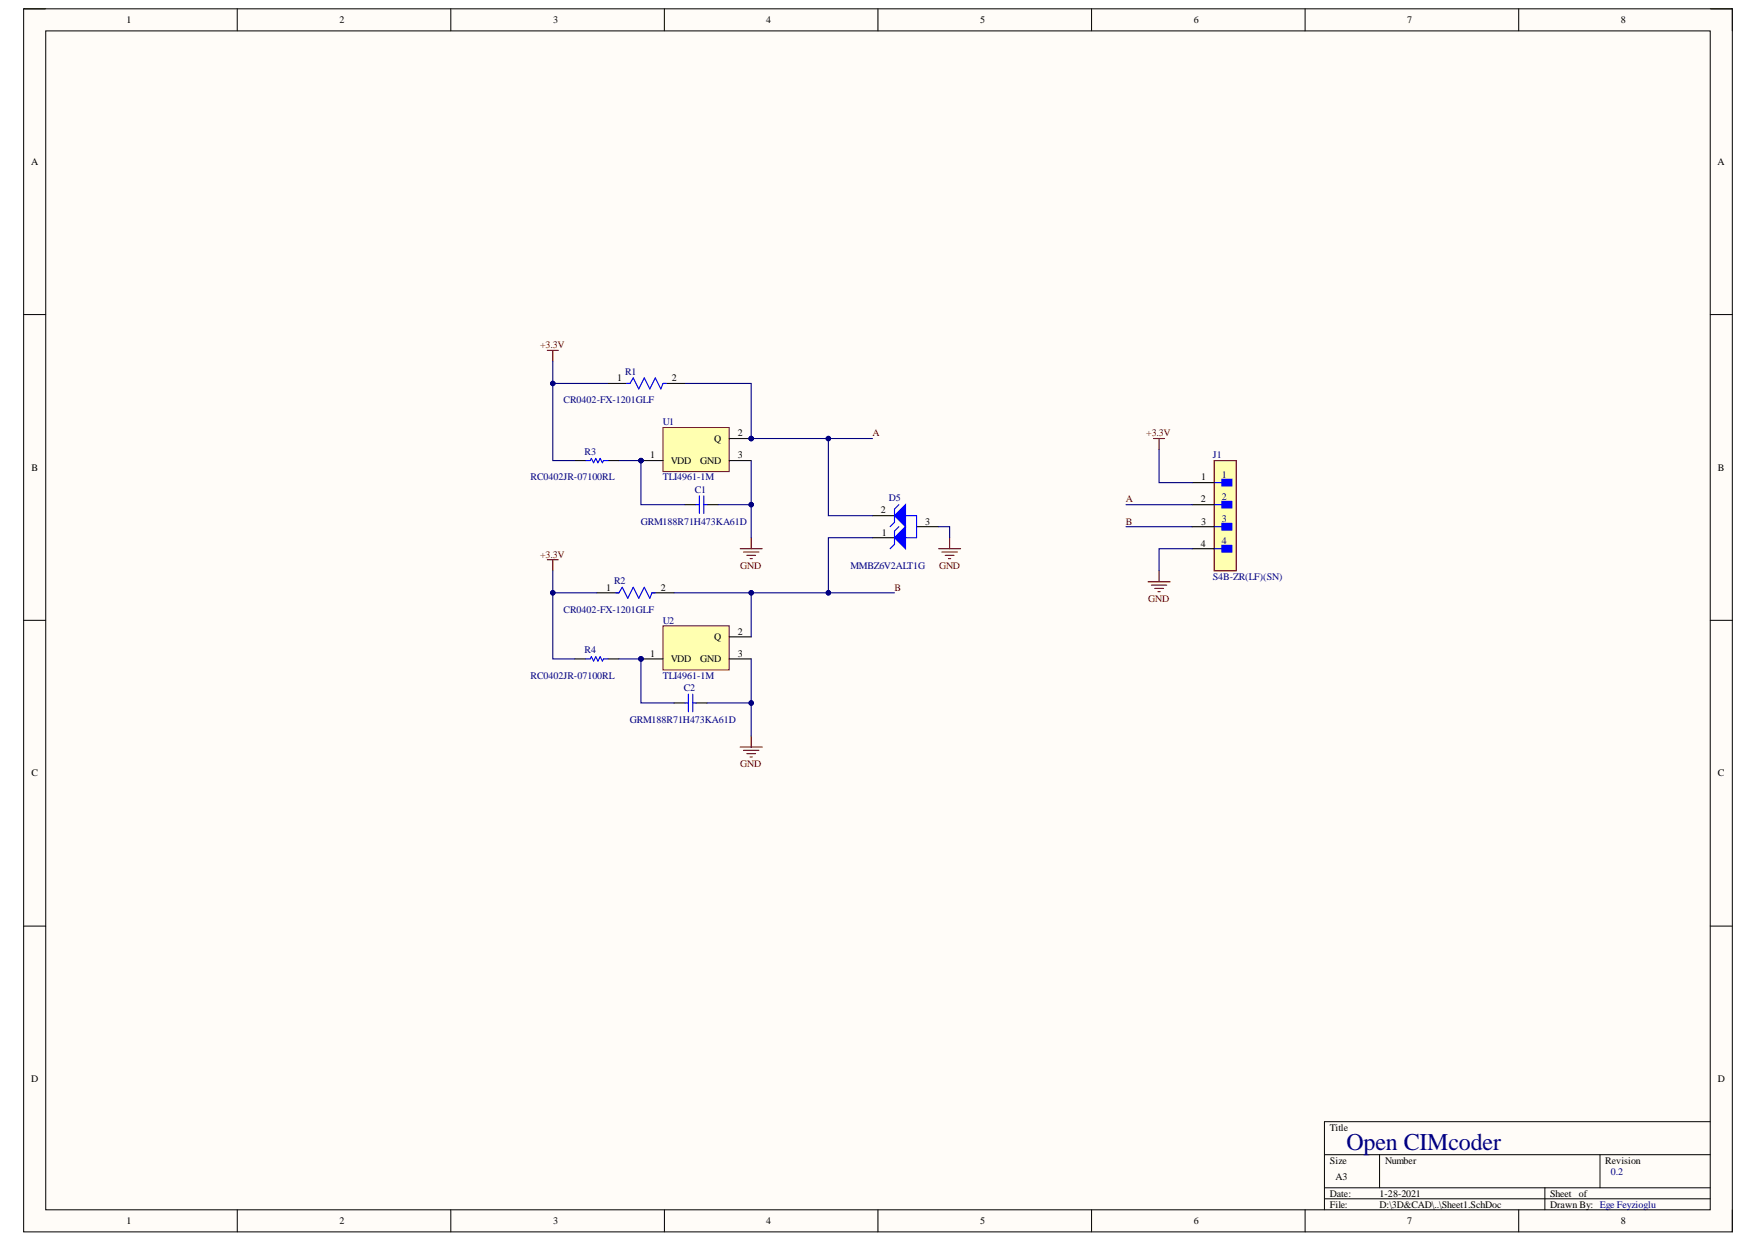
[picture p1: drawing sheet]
<svg xmlns="http://www.w3.org/2000/svg" width="297mm" height="210mm" viewBox="0 0 297 210" stroke-linecap="round" stroke-linejoin="round" font-family="sans-serif">
<path d="M4 1.5h288.7v206.5h-288.7z" fill-rule="evenodd" fill="#fffcf8"/>
<path d="M4 1.5h288.7v206.5h-288.7z" fill="none" stroke="#000" stroke-width=".17"/>
<path d="M7.7 5.2h281.3v199.1h-281.3z" fill-rule="evenodd" fill="#fffcf8"/>
<g fill="none" stroke="#000" stroke-width=".17">
<path d="M4 1.5h3.7M7.7 5.2h281.3v199.1h-281.3zM40.1 1.5v3.7M76.2 1.5v3.7M112.3 1.5v3.7M148.3 1.5v3.7M184.4 1.5v3.7M220.5 1.5v3.7M256.6 1.5v3.7M289 1.5h3.7v3.7M4 53.1h3.7M289 53.1h3.7"/>
<path d="M4 104.8h3.7M289 104.8h3.7M4 156.4h3.7M289 156.4h3.7M223.8 195h65.2M233.1 195v5.6M270.3 195v5.6M289 189.4h-65.2v14.9M40.1 204.3v3.7M76.2 204.3v3.7M112.3 204.3v3.7M148.3 204.3v3.7"/>
<path d="M184.4 204.3v3.7M220.5 204.3v3.7M223.8 200.6h65.2M223.8 202.4h65.2M256.6 204.3v3.7M261 200.6v3.7M292.7 204.3v3.7"/>
</g>
<circle cx="108.3" cy="77.8" r=".37" fill="#000080"/>
<circle cx="108.3" cy="77.8" r=".37" fill="none" stroke="#000080" stroke-width=".17"/>
<circle cx="126.9" cy="74.1" r=".37" fill="#000080"/>
<circle cx="126.9" cy="74.1" r=".37" fill="none" stroke="#000080" stroke-width=".17"/>
<path d="M112 72.2h11.2v7.4h-11.2z" fill-rule="evenodd" fill="#ffffb0"/>
<path d="M112 72.2h11.2v7.4h-11.2z" fill="none" stroke="#800000" stroke-width=".17"/>
<path d="M108.3 77.8h3.7" fill="none" stroke="#000" stroke-width=".19"/>
<circle cx="108.3" cy="77.8" r=".37" fill="#000080"/>
<circle cx="108.3" cy="77.8" r=".37" fill="none" stroke="#000080" stroke-width=".17"/>
<path d="M123.2 74.1h3.7" fill="none" stroke="#000" stroke-width=".19"/>
<circle cx="126.9" cy="74.1" r=".37" fill="#000080"/>
<circle cx="126.9" cy="74.1" r=".37" fill="none" stroke="#000080" stroke-width=".17"/>
<path d="M123.2 77.8h3.7" fill="none" stroke="#000" stroke-width=".19"/>
<circle cx="108.3" cy="111.3" r=".37" fill="#000080"/>
<circle cx="108.3" cy="111.3" r=".37" fill="none" stroke="#000080" stroke-width=".17"/>
<path d="M112 105.7h11.2v7.4h-11.2z" fill-rule="evenodd" fill="#ffffb0"/>
<path d="M112 105.7h11.2v7.4h-11.2z" fill="none" stroke="#800000" stroke-width=".17"/>
<path d="M108.3 111.3h3.7" fill="none" stroke="#000" stroke-width=".19"/>
<circle cx="108.3" cy="111.3" r=".37" fill="#000080"/>
<circle cx="108.3" cy="111.3" r=".37" fill="none" stroke="#000080" stroke-width=".17"/>
<g fill="none" stroke="#000" stroke-width=".19">
<path d="M97.1 77.8h1.9M102.7 77.8h1.9M102.7 64.8h3.7M112 64.8h3.8M147.4 90.8h3.7M147.4 87.1h3.7M154.9 88.9h3.7M97.1 111.3h1.9M100.8 100.1h3.8M102.7 111.3h1.9M110.2 100.1h3.7M123.2 107.5h3.7"/>
<path d="M123.2 111.3h3.7"/>
</g>
<path d="M99 77.8h.7l.2-.4 .4 .8 .4-.8 .3 .8 .4-.8 .4 .8 .2-.4h.7M105.9 64.8h.5l.6-1 .9 1.9 1-1.9 .9 1.9 .9-1.9 1 1.9 .3-.9h.6M153 87.1h1.9v3.7h-1.9M99 111.3h.7l.2-.4 .4 .7 .4-.7 .3 .7 .4-.7 .4 .7 .2-.3h.7M104 100.1h.6l.5-.9 1 1.8 .9-1.8 .9 1.8 1-1.8 .9 1.8 .4-.9h.5" fill="none" stroke="#00f" stroke-width=".19"/>
<path d="M153 88.9v3.8l-1.9-1.9z" fill="#00f"/>
<path d="M151.9 88.9l-.8 .8v2.2l-.7 .8M153 88.9v3.8l-1.9-1.9z" fill="none" stroke="#00f" stroke-width=".19"/>
<path d="M151.1 87.1l1.9-1.9v3.7z" fill="#00f"/>
<path d="M151.1 87.1l1.9-1.9v3.7zM151.9 85.2l-.8 .8v2.2l-.7 .7" fill="none" stroke="#00f" stroke-width=".19"/>
<path d="M205.2 77.8h3.7v18.6h-3.7z" fill-rule="evenodd" fill="#ffffb0"/>
<path d="M205.2 77.8h3.7v18.6h-3.7z" fill="none" stroke="#800000" stroke-width=".19"/>
<path d="M206.5 80.9h1.6v1.2h-1.6z" fill-rule="evenodd" fill="#00f"/>
<path d="M205.2 81.5h1.3M206.5 80.9h1.6v1.2h-1.6z" fill="none" stroke="#00f" stroke-width=".19"/>
<path d="M206.5 84.7h1.6v1.1h-1.6z" fill-rule="evenodd" fill="#00f"/>
<path d="M205.2 85.2h1.3M206.5 84.7h1.6v1.1h-1.6z" fill="none" stroke="#00f" stroke-width=".19"/>
<path d="M206.5 88.4h1.6v1.1h-1.6z" fill-rule="evenodd" fill="#00f"/>
<path d="M205.2 88.9h1.3M206.5 88.4h1.6v1.1h-1.6z" fill="none" stroke="#00f" stroke-width=".19"/>
<path d="M206.5 92.1h1.6v1.1h-1.6z" fill-rule="evenodd" fill="#00f"/>
<path d="M117.6 85.2h.6M118.2 83.7v3M118.9 83.7v3M118.9 85.2h.6M205.2 92.7h1.3M206.5 92.1h1.6v1.1h-1.6zM115.8 118.7h.5M116.3 117.2v3M117.1 117.2v3M117.1 118.7h.5" fill="none" stroke="#00f" stroke-width=".19"/>
<path d="M115.8 85.2h1.8M119.5 85.2h1.8M201.4 81.5h3.8M201.4 85.2h3.8M201.4 88.9h3.8M201.4 92.7h3.8M113.9 118.7h1.9M117.6 118.7h1.9" fill="none" stroke="#000" stroke-width=".19"/>
<g fill="none" stroke="#800000" stroke-width=".19">
<path d="M92.5 59.2h1.8M93.4 59.2v1.8M194.9 74.1h1.9M195.8 74.1v1.8M92.5 94.5h1.8M93.4 94.5v1.9M125.1 92.7h3.7M125.6 93.2h2.6M126.2 93.8h1.5M126.7 94.3h.4M126.9 90.8v1.9M158.6 92.7h3.7"/>
<path d="M159.1 93.2h2.7M159.7 93.8h1.5M160.3 94.3h.3M160.5 90.8v1.9M194 98.2h3.7M194.5 98.8h2.6M195.1 99.4h1.5M195.7 99.9h.3M195.8 96.4v1.8M125.1 126.2h3.7M125.6 126.7h2.6M126.2 127.3h1.5"/>
<path d="M126.7 127.8h.4M126.9 124.3v1.9"/>
</g>
<path d="M190.3 88.9h11.1M93.4 100.1v11.2h3.7" fill="none" stroke="#000080" stroke-width=".19"/>
<circle cx="93.4" cy="100.1" r=".37" fill="#000080"/>
<circle cx="93.4" cy="100.1" r=".37" fill="none" stroke="#000080" stroke-width=".17"/>
<path d="M93.4 96.4v3.7h7.4" fill="none" stroke="#000080" stroke-width=".19"/>
<circle cx="93.4" cy="100.1" r=".37" fill="#000080"/>
<circle cx="93.4" cy="100.1" r=".37" fill="none" stroke="#000080" stroke-width=".17"/>
<path d="M93.4 64.8v13h3.7" fill="none" stroke="#000080" stroke-width=".19"/>
<circle cx="93.4" cy="64.8" r=".37" fill="#000080"/>
<circle cx="93.4" cy="64.8" r=".37" fill="none" stroke="#000080" stroke-width=".17"/>
<path d="M93.4 61v3.8h9.3" fill="none" stroke="#000080" stroke-width=".19"/>
<circle cx="93.4" cy="64.8" r=".37" fill="#000080"/>
<circle cx="93.4" cy="64.8" r=".37" fill="none" stroke="#000080" stroke-width=".17"/>
<path d="M104.6 111.3h3.7v7.4h5.6" fill="none" stroke="#000080" stroke-width=".19"/>
<circle cx="108.3" cy="111.3" r=".37" fill="#000080"/>
<circle cx="108.3" cy="111.3" r=".37" fill="none" stroke="#000080" stroke-width=".17"/>
<path d="M104.6 77.8h3.7v7.4h7.5" fill="none" stroke="#000080" stroke-width=".19"/>
<circle cx="108.3" cy="77.8" r=".37" fill="#000080"/>
<circle cx="108.3" cy="77.8" r=".37" fill="none" stroke="#000080" stroke-width=".17"/>
<path d="M113.9 100.1h13v7.4" fill="none" stroke="#000080" stroke-width=".19"/>
<circle cx="126.9" cy="100.1" r=".37" fill="#000080"/>
<circle cx="126.9" cy="100.1" r=".37" fill="none" stroke="#000080" stroke-width=".17"/>
<path d="M115.8 64.8h11.1v9.3h13.1v13h7.4" fill="none" stroke="#000080" stroke-width=".19"/>
<circle cx="140" cy="74.1" r=".37" fill="#000080"/>
<circle cx="140" cy="74.1" r=".37" fill="none" stroke="#000080" stroke-width=".17"/>
<circle cx="126.9" cy="74.1" r=".37" fill="#000080"/>
<circle cx="126.9" cy="74.1" r=".37" fill="none" stroke="#000080" stroke-width=".17"/>
<path d="M126.9 111.3v7.4h-7.4" fill="none" stroke="#000080" stroke-width=".19"/>
<circle cx="126.9" cy="118.7" r=".37" fill="#000080"/>
<circle cx="126.9" cy="118.7" r=".37" fill="none" stroke="#000080" stroke-width=".17"/>
<path d="M126.9 77.8v7.4h-5.6" fill="none" stroke="#000080" stroke-width=".19"/>
<circle cx="126.9" cy="85.2" r=".37" fill="#000080"/>
<circle cx="126.9" cy="85.2" r=".37" fill="none" stroke="#000080" stroke-width=".17"/>
<path d="M147.4 90.8h-7.4v9.3h-13.1" fill="none" stroke="#000080" stroke-width=".19"/>
<circle cx="140" cy="100.1" r=".37" fill="#000080"/>
<circle cx="140" cy="100.1" r=".37" fill="none" stroke="#000080" stroke-width=".17"/>
<circle cx="126.9" cy="100.1" r=".37" fill="#000080"/>
<circle cx="126.9" cy="100.1" r=".37" fill="none" stroke="#000080" stroke-width=".17"/>
<path d="M140 100.1h11.1" fill="none" stroke="#000080" stroke-width=".19"/>
<circle cx="140" cy="100.1" r=".37" fill="#000080"/>
<circle cx="140" cy="100.1" r=".37" fill="none" stroke="#000080" stroke-width=".17"/>
<path d="M140 74.1h7.4" fill="none" stroke="#000080" stroke-width=".19"/>
<circle cx="140" cy="74.1" r=".37" fill="#000080"/>
<circle cx="140" cy="74.1" r=".37" fill="none" stroke="#000080" stroke-width=".17"/>
<path d="M195.8 75.9v5.6h5.6M158.6 88.9h1.9v1.9M190.3 85.2h11.1M201.4 92.7h-5.6v3.7M126.9 118.7v5.6" fill="none" stroke="#000080" stroke-width=".19"/>
<circle cx="126.9" cy="118.7" r=".37" fill="#000080"/>
<circle cx="126.9" cy="118.7" r=".37" fill="none" stroke="#000080" stroke-width=".17"/>
<path d="M126.9 85.2v5.6" fill="none" stroke="#000080" stroke-width=".19"/>
<circle cx="126.9" cy="85.2" r=".37" fill="#000080"/>
<circle cx="126.9" cy="85.2" r=".37" fill="none" stroke="#000080" stroke-width=".17"/>
<text font-size="4.1" fill="#000080" x="227.5" y="194.1">Open CIMcoder</text>
<g font-size="1.7">
<text x="21.4" y="3.9">1</text>
<text x="57.3" y="3.9">2</text>
<text x="93.5" y="3.9">3</text>
<text x="129.5" y="3.9">4</text>
<text x="165.6" y="3.9">5</text>
<text x="201.7" y="3.9">6</text>
<text x="237.7" y="3.9">7</text>
<text x="273.9" y="3.9">8</text>
<text x="5.2" y="27.9">A</text>
<text x="290.2" y="27.9">A</text>
<text x="104.3" y="64.4">1</text>
<text x="113.5" y="64.4">2</text>
<text x="109.9" y="77.4">1</text>
<text x="120.7" y="74.6">Q</text>
<text x="124.7" y="73.7">2</text>
<text x="124.7" y="77.4">3</text>
<text x="5.3" y="79.5">B</text>
<text x="113.3" y="78.3">VDD</text>
<text x="118.3" y="78.3">GND</text>
<text x="203" y="81.1">1</text>
<text x="290.3" y="79.5">B</text>
<text x="148.9" y="86.7">2</text>
<text x="156.3" y="88.6">3</text>
<text x="202.9" y="84.8">2</text>
<text x="203" y="88.6">3</text>
<text x="149" y="90.5">1</text>
<text x="202.9" y="92.3">4</text>
<text x="102.4" y="99.8">1</text>
<text x="111.6" y="99.8">2</text>
<text x="124.7" y="107.2">2</text>
<text x="109.9" y="110.9">1</text>
<text x="113.3" y="111.8">VDD</text>
<text x="118.3" y="111.8">GND</text>
<text x="120.7" y="108.1">Q</text>
<text x="124.7" y="110.9">3</text>
<text x="5.3" y="131.1">C</text>
<text x="290.3" y="131.1">C</text>
<text x="5.2" y="182.7">D</text>
<text x="290.3" y="182.7">D</text>
<text x="224.7" y="190.9">Title</text>
<text x="224.7" y="196.5">Size</text>
<text x="234" y="196.5">Number</text>
<text x="271.2" y="196.5">Revision</text>
<text x="224.7" y="202.1">Date:</text>
<text x="224.7" y="203.9">File:</text>
<text x="225.6" y="199.3">A3</text>
<text x="233.1" y="202.1">1-28-2021</text>
<text x="233.1" y="203.9">D:\3D&amp;CAD\..\Sheet1.SchDoc</text>
<text x="261.9" y="202.1">Sheet</text>
<text x="261.9" y="203.9">Drawn By: Ege Feyzioglu</text>
<text x="266.8" y="202.1">of</text>
<text x="21.4" y="206.7">1</text>
<text x="57.3" y="206.7">2</text>
<text x="93.5" y="206.7">3</text>
<text x="129.5" y="206.7">4</text>
<text x="165.6" y="206.7">5</text>
<text x="201.7" y="206.7">6</text>
<text x="237.7" y="206.7">7</text>
<text x="273.9" y="206.7">8</text>
</g>
<g font-size="1.7" fill="#800000">
<text x="91.3" y="58.8">+3.3V</text>
<text x="147.4" y="73.7">A</text>
<text x="193.7" y="73.7">+3.3V</text>
<text x="190.2" y="84.8">A</text>
<text x="190.2" y="88.6">B</text>
<text x="91.3" y="94.2">+3.3V</text>
<text x="125.1" y="96.1">GND</text>
<text x="151.1" y="99.8">B</text>
<text x="158.7" y="96.1">GND</text>
<text x="194" y="101.6">GND</text>
<text x="125.1" y="129.5">GND</text>
</g>
<g font-size="1.7" fill="#000080">
<text x="105.6" y="63.3">R1</text>
<text x="95.2" y="68.1">CR0402-FX-1201GLF</text>
<text x="112" y="71.8">U1</text>
<text x="98.8" y="76.9">R3</text>
<text x="204.9" y="77.4">J1</text>
<text x="89.6" y="81.1">RC0402JR-07100RL</text>
<text x="112" y="81.1">TLI4961-1M</text>
<text x="117.4" y="83.2">C1</text>
<text x="206.4" y="80.8">1</text>
<text x="108.3" y="88.6">GRM188R71H473KA61D</text>
<text x="150.2" y="84.6">D5</text>
<text x="206.4" y="84.5">2</text>
<text x="206.4" y="88.2">3</text>
<text x="206.4" y="91.9">4</text>
<text x="103.8" y="98.6">R2</text>
<text x="143.7" y="96.1">MMBZ6V2ALT1G</text>
<text x="204.9" y="97.9">S4B-ZR(LF)(SN)</text>
<text x="95.2" y="103.5">CR0402-FX-1201GLF</text>
<text x="112" y="105.3">U2</text>
<text x="98.8" y="110.3">R4</text>
<text x="89.6" y="114.6">RC0402JR-07100RL</text>
<text x="112" y="114.6">TLI4961-1M</text>
<text x="115.5" y="116.7">C2</text>
<text x="106.4" y="122.1">GRM188R71H473KA61D</text>
<text x="272.2" y="198.4">0.2</text>
</g>
</svg>
